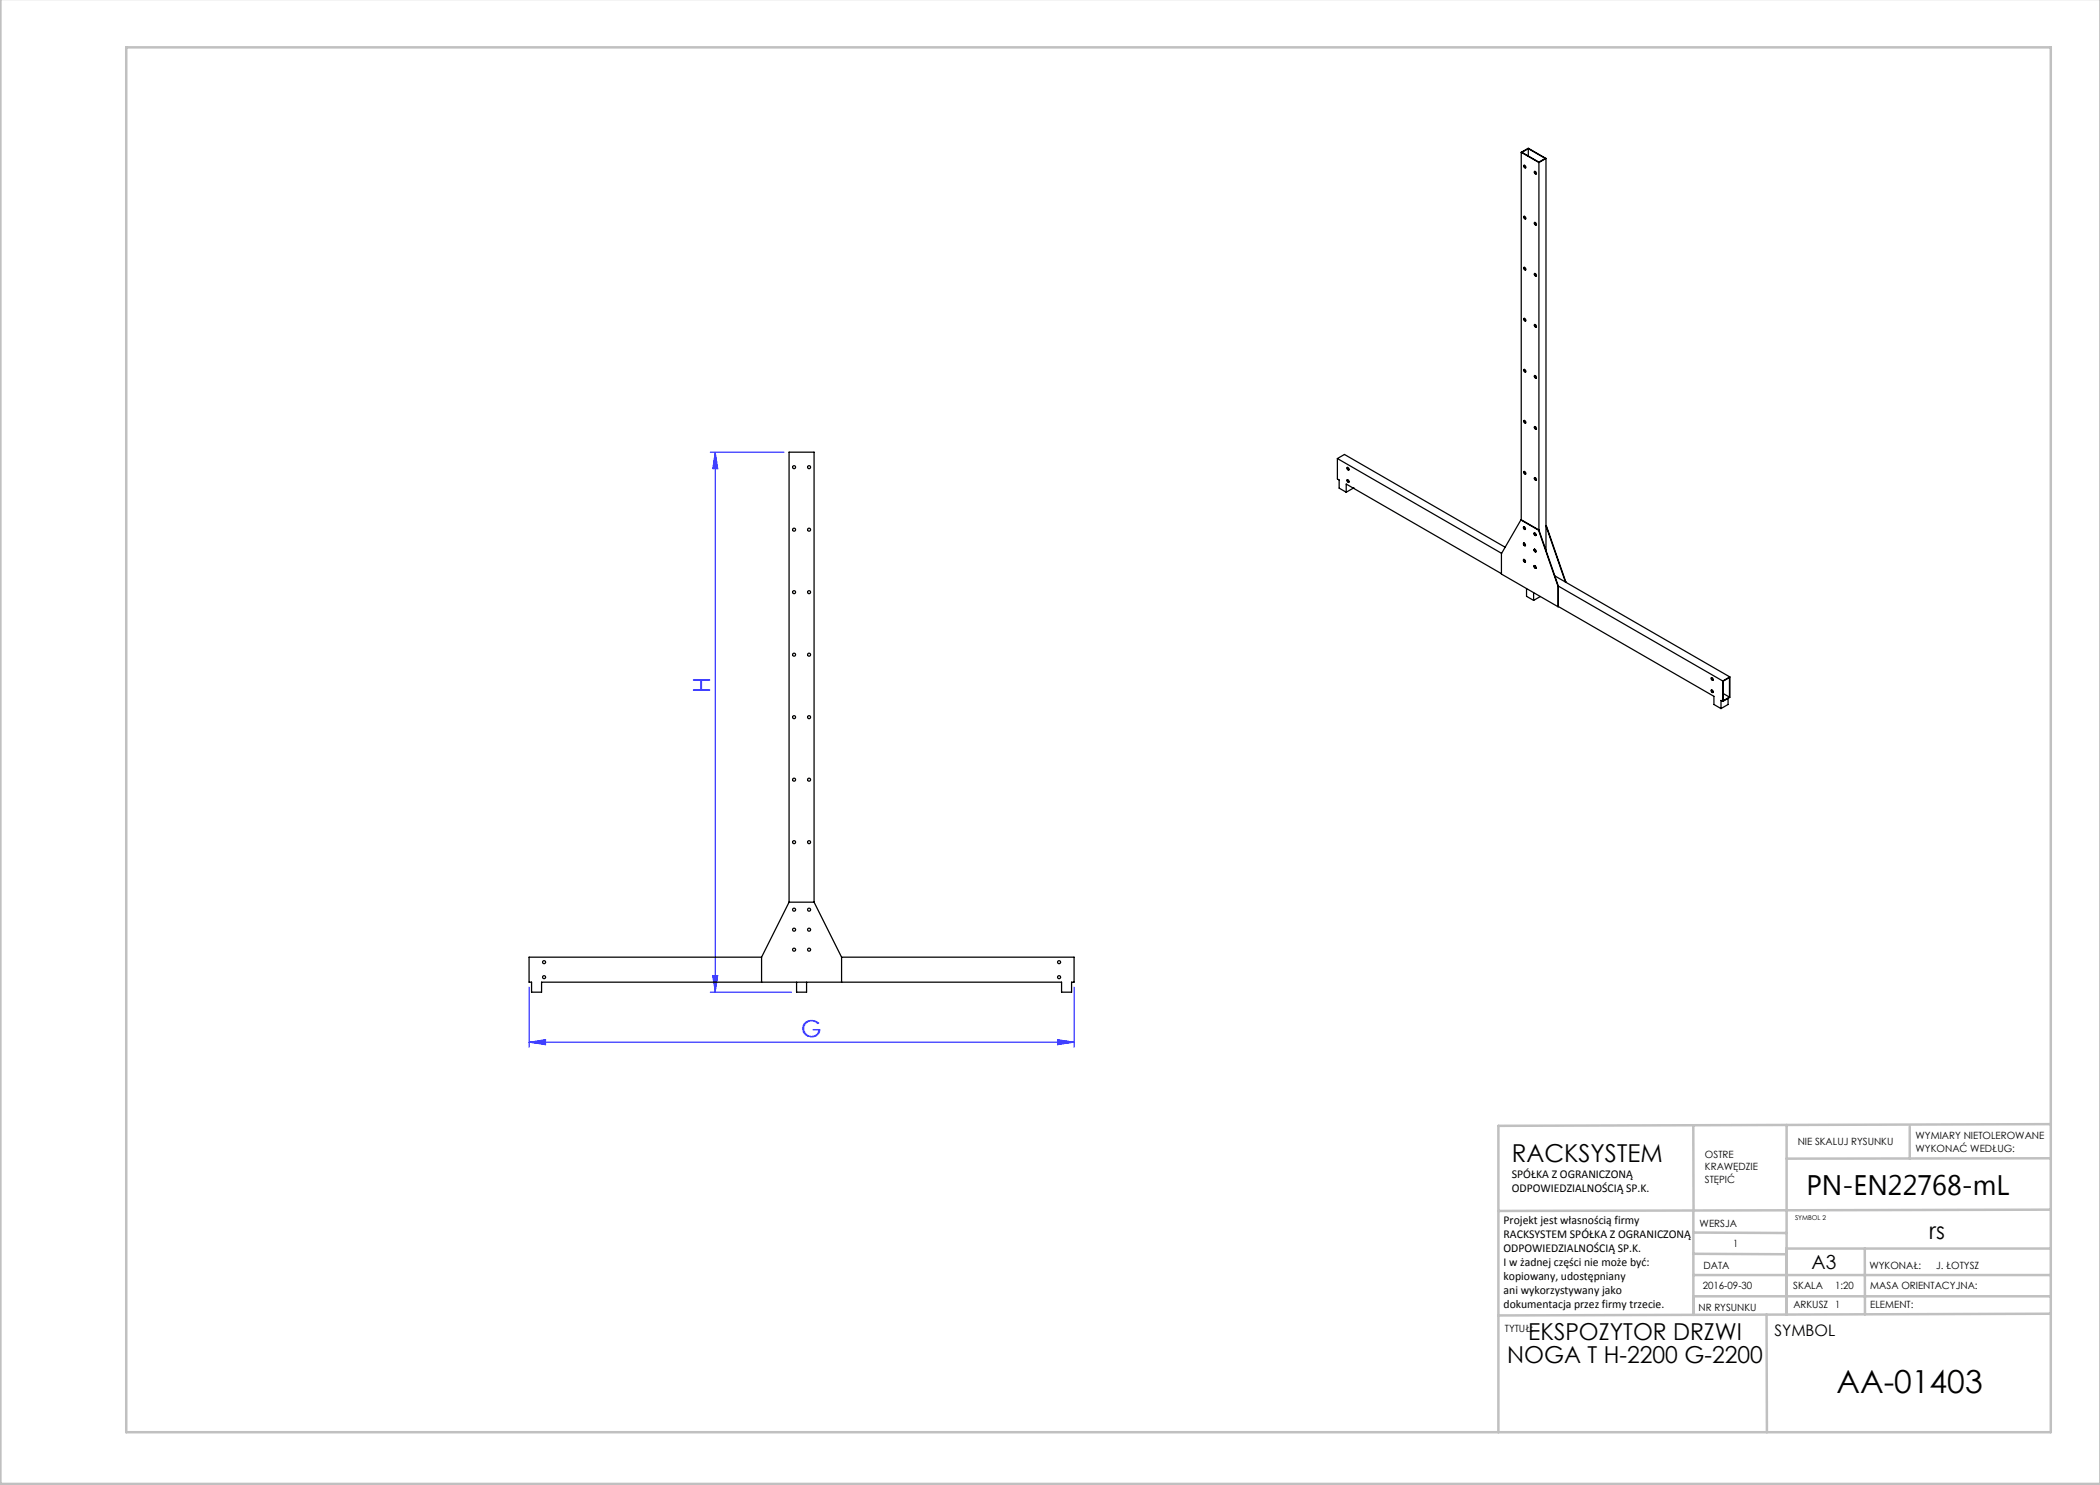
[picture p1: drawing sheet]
<svg xmlns="http://www.w3.org/2000/svg" width="420mm" height="297mm" viewBox="0 0 420 297" stroke-linecap="round" stroke-linejoin="round" font-family="sans-serif">
<path d="M142 90.4h14.8M143 90.4l.6 3.3h-1.1zM143 90.4v108M105.8 197.4v12M142 198.4h16.3M142.5 195.1h1.1l-.6 3.3zM214.8 197.4v12M105.8 208.4l3.3-.5v1zM105.8 208.4h109M211.5 207.9l3.3 .5-3.3 .5z" fill="none" stroke="#00f" stroke-width=".2"/>
<g fill="none" stroke="#c0c0c0" stroke-width=".5">
<path d="M.1 -.1v296.9h419.9M25.2 9.5h385v276.9h-385zM338.7 225.2v16.9M357.3 225v37.9M382 225.4v6.3M410.1 224.8l-110.4 .4v61.2M410.1 231.7h-52.8M338.7 259.3h71.5M338.7 255h71.5M338.7 250.8l18.6 .1M338.7 246.5l18.6 .1M338.7 242.1v20.9"/>
<path d="M373 249.7v13.2M410.1 241.9l-110.4 .3M410.2 249.7h-52.9v13.2M353.3 262.9l.1 23.5M410.2 262.7l-110.5 .4"/>
</g>
<g fill="#00f">
<path d="M105.8 208.4l3.3-.5v1zM211.5 207.9l3.3 .5-3.3 .5z"/>
<path d="M143 90.4l.6 3.3h-1.1zM142.5 195.1h1.1l-.6 3.3z"/>
</g>
<g fill="none" stroke="#000" stroke-width=".25">
<path d="M304.2 30.5l1.5-.9 3.5 2.1M304.2 30.5l3.6 2M304.2 30.5v73.5M304.4 30.5l1.3-.8 3.4 2-1.3 .7zM304.8 33.1a.26 .26 0 0 1 .3 .1 .26 .26 0 0 1-.2 .4l-.2-.3zM304.8 33.1l.1 .3 .2 .2M305.7 29.7v1.5M306.9 34.3a.26 .26 0 0 1 .4 .2 .26 .26 0 0 1-.2 .3l-.2-.3zM307 34.3v.3l.3 .2M307.8 32.5v73.5M309.2 31.7l-1.4 .8M309.2 31.7v78.4"/>
<path d="M304.8 43.3a.26 .26 0 0 1 .3 .1 .26 .26 0 0 1-.2 .4l-.2-.3zM304.8 53.5a.26 .26 0 0 1 .3 .1 .26 .26 0 0 1-.2 .4l-.2-.3zM304.8 43.3l.1 .3 .2 .2M304.8 53.5l.1 .3 .2 .2M306.9 44.5a.26 .26 0 0 1 .4 .2 .26 .26 0 0 1-.2 .3l-.2-.3zM306.9 54.7a.26 .26 0 0 1 .4 .2 .26 .26 0 0 1-.2 .3l-.2-.3zM307 44.5v.3l.3 .2M307 54.7v.3l.3 .2M304.8 63.7a.26 .26 0 0 1 .3 .2 .26 .26 0 0 1-.2 .3l-.2-.3zM304.8 73.9a.26 .26 0 0 1 .3 .2 .26 .26 0 0 1-.2 .3l-.2-.3zM304.8 63.7l.1 .3 .2 .2M304.8 73.9l.1 .3 .2 .2"/>
<path d="M306.9 64.9a.26 .26 0 0 1 .4 .2 .26 .26 0 0 1-.2 .3l-.2-.3zM306.9 75.1a.26 .26 0 0 1 .4 .2 .26 .26 0 0 1-.2 .3l-.2-.3zM307 64.9v.3l.3 .2M307 75.1v.3l.3 .2M267.5 91.7v4.1l.3 .2v1.6l1.4 .8M267.5 91.7l32.8 19M267.5 91.7l1.4-.8 32.1 18.5M269.2 98.4v-1.6l31.1 17.9M269.4 93.5a.26 .26 0 0 1 .4 .2 .26 .26 0 0 1-.2 .3l-.2-.2zM269.4 96a.26 .26 0 0 1 .4 .1 .26 .26 0 0 1-.2 .4l-.2-.3zM269.5 93.5v.3l.3 .2M269.5 95.9v.4l.3 .1"/>
<path d="M270.7 97.6h.1M270.7 97.6l-1.5 .8M304.8 94.3a.26 .26 0 0 1 .3 .2 .26 .26 0 0 1-.2 .3l-.2-.3zM304.8 84.1a.26 .26 0 0 1 .3 .2 .26 .26 0 0 1-.2 .3l-.2-.3zM304.8 84.1l.1 .3 .2 .2M304.8 94.3l.1 .3 .2 .2M306.9 95.5a.26 .26 0 0 1 .4 .2 .26 .26 0 0 1-.2 .3l-.2-.3zM306.9 85.3a.26 .26 0 0 1 .4 .2 .26 .26 0 0 1-.2 .3l-.2-.3zM307 85.3v.3l.3 .2M307 95.5v.3l.3 .2M304.2 104l-3.9 6.7v4.1l11.3 6.5M304.2 104l3.5 2"/>
<path d="M304.2 104h.1M304.2 104l3.6 2M304.7 105.4a.26 .26 0 0 1 .4 .1 .26 .26 0 0 1-.2 .4l-.2-.2zM304.7 108.7a.26 .26 0 0 1 .4 .1 .26 .26 0 0 1-.2 .3l-.2-.2zM304.7 111.9a.26 .26 0 0 1 .4 .2 .26 .26 0 0 1-.2 .3l-.2-.2zM304.8 105.4v.3l.3 .2M304.8 111.9v.3l.3 .2M304.8 108.6v.3l.3 .2M304.8 105.4l.3 .4M304.8 108.6l.3 .5M304.8 111.9l.3 .4M305.3 117.7v1.6l1.4 .8"/>
<path d="M306.7 118.5v1.6M306.8 106.6a.26 .26 0 0 1 .4 .2 .26 .26 0 0 1-.2 .3l-.2-.3zM306.8 109.9a.26 .26 0 0 1 .4 .1 .26 .26 0 0 1-.2 .4l-.2-.3zM306.8 113.1a.26 .26 0 0 1 .4 .2 .26 .26 0 0 1-.2 .3l-.2-.2zM306.9 106.6v.3l.3 .2M306.9 113.1v.3l.3 .2M306.9 109.8v.4l.3 .2M306.9 106.6l.3 .4M306.9 109.8l.3 .5M306.9 113.1l.3 .5M307.7 106l3.9 11.3M307.8 106h-.1"/>
<path d="M307.8 106l3.9 11.2M308.1 119.3l-1.4 .8M309.2 105.1h.1M309.3 105.1l3.9 11.3M311 115.2l35 20.2M311.6 117.3v4M311.7 117.2l-.1 .1M311.7 117.2v4.1M311.7 117.2l32.9 19M313.2 116.4h.1M311.7 121.3h-.1M311.7 121.3l31.1 18v1.6l1.4 .8"/>
<path d="M342.3 138a.26 .26 0 0 1 .3 .2 .26 .26 0 0 1-.2 .3l-.2-.3zM342.3 135.6a.26 .26 0 0 1 .3 .1 .26 .26 0 0 1-.2 .3l-.2-.2zM342.3 135.5l.1 .4 .2 .1M342.3 138l.1 .3 .2 .2M344.6 136.2v4.1M344.6 136.2l1.3-.7v3.9l-1.3 .8zM344.6 138.7l1.3 .7M345.6 139.7v1.2l-1.4 .8M346 135.4l-1.4 .8M346 135.4v4.1l-1.4 .8M344.6 140.3l-.4-.2v1.6M152.3 191.4h-46.5v5h.5v2h2v-2h104v2h2v-2h.5v-5h-46.5"/>
<path d="M152.3 191.4v5M157.8 180.4v-90h5v90M157.8 180.4h5M157.8 180.4l-5.5 11M159.3 196.4v2h2v-2M162.8 180.4l5.5 11M168.3 191.4v5"/>
<circle cx="158.8" cy="93.4" r=".3"/>
<circle cx="161.8" cy="93.4" r=".3"/>
<circle cx="158.8" cy="105.9" r=".3"/>
<circle cx="158.8" cy="118.4" r=".3"/>
<circle cx="161.8" cy="105.9" r=".3"/>
<circle cx="161.8" cy="118.4" r=".3"/>
<circle cx="158.8" cy="130.9" r=".3"/>
<circle cx="161.8" cy="130.9" r=".3"/>
<circle cx="158.8" cy="143.4" r=".3"/>
<circle cx="158.8" cy="155.9" r=".3"/>
<circle cx="161.8" cy="143.4" r=".3"/>
<circle cx="161.8" cy="155.9" r=".3"/>
<circle cx="158.8" cy="168.4" r=".3"/>
<circle cx="161.8" cy="168.4" r=".3"/>
<circle cx="108.8" cy="192.4" r=".3"/>
<circle cx="108.8" cy="195.4" r=".3"/>
<circle cx="158.8" cy="189.9" r=".3"/>
<circle cx="158.8" cy="185.9" r=".3"/>
<circle cx="158.8" cy="181.9" r=".3"/>
<circle cx="161.8" cy="189.9" r=".3"/>
<circle cx="161.8" cy="185.9" r=".3"/>
<circle cx="161.8" cy="181.9" r=".3"/>
<circle cx="211.8" cy="195.4" r=".3"/>
<circle cx="211.8" cy="192.4" r=".3"/>
</g>
<text font-size="6.3" x="367.3" y="278.5">AA-01403</text>
<text font-size="5.6" x="361.3" y="239.1">PN-EN22768-mL</text>
<text font-size="4.9" x="302.4" y="232.4">RACKSYSTEM</text>
<g font-size="4.7" fill="#00f">
<text x="142" y="138.6" transform="rotate(-90 142 138.6)">H</text>
<text x="160.2" y="207.4">G</text>
</g>
<g font-size="4.7">
<text x="385.9" y="247.8">rs</text>
<text x="305.7" y="268.1">EKSPOZYTOR DRZWI</text>
<text x="301.5" y="272.6">NOGA T H-2200 G-2200</text>
</g>
<text font-size="3.9" x="362.3" y="253.8">A3</text>
<text font-size="3.2" x="354.9" y="267.2">SYMBOL</text>
<g font-size="2.4">
<text x="302.4" y="235.6">SPÓŁKA Z OGRANICZONĄ</text>
<text x="302.4" y="238.4">ODPOWIEDZIALNOŚCIĄ SP.K.</text>
<text x="300.7" y="244.7">Projekt jest własnością firmy</text>
<text x="300.7" y="247.5">RACKSYSTEM SPÓŁKA Z OGRANICZONĄ</text>
<text x="300.7" y="250.3">ODPOWIEDZIALNOŚCIĄ SP.K.</text>
<text x="300.7" y="253.1">I w żadnej części nie może być:</text>
<text x="300.7" y="256">kopiowany, udostępniany</text>
<text x="300.7" y="258.8">ani wykorzystywany jako</text>
<text x="300.7" y="261.6">dokumentacja przez firmy trzecie.</text>
</g>
<g font-size="2">
<text x="383.1" y="227.9">WYMIARY NIETOLEROWANE</text>
<text x="341" y="231.6">OSTRE</text>
<text x="359.5" y="228.9">NIE SKALUJ RYSUNKU</text>
<text x="383.1" y="230.4">WYKONAĆ WEDŁUG:</text>
<text x="341" y="234.1">KRAWĘDZIE</text>
<text x="341" y="236.6">STĘPIĆ</text>
<text x="339.9" y="245.4">WERSJA</text>
<text x="346.6" y="249.5">1</text>
<text x="340.5" y="257.7">2016-09-30</text>
<text x="340.7" y="253.8">DATA</text>
<text x="358.7" y="257.7">SKALA</text>
<text x="367" y="257.7">1:20</text>
<text x="373.9" y="253.8">WYKONAŁ:</text>
<text x="374.1" y="257.7">MASA ORIENTACYJNA:</text>
<text x="387.2" y="253.8">J. ŁOTYSZ</text>
<text x="339.7" y="262.3">NR RYSUNKU</text>
<text x="358.7" y="261.7">ARKUSZ 1</text>
<text x="374.1" y="261.7">ELEMENT:</text>
<text x="301" y="266.4">TYTUŁ:</text>
</g>
<text font-size="1.3" x="359" y="244">SYMBOL 2</text>
</svg>
